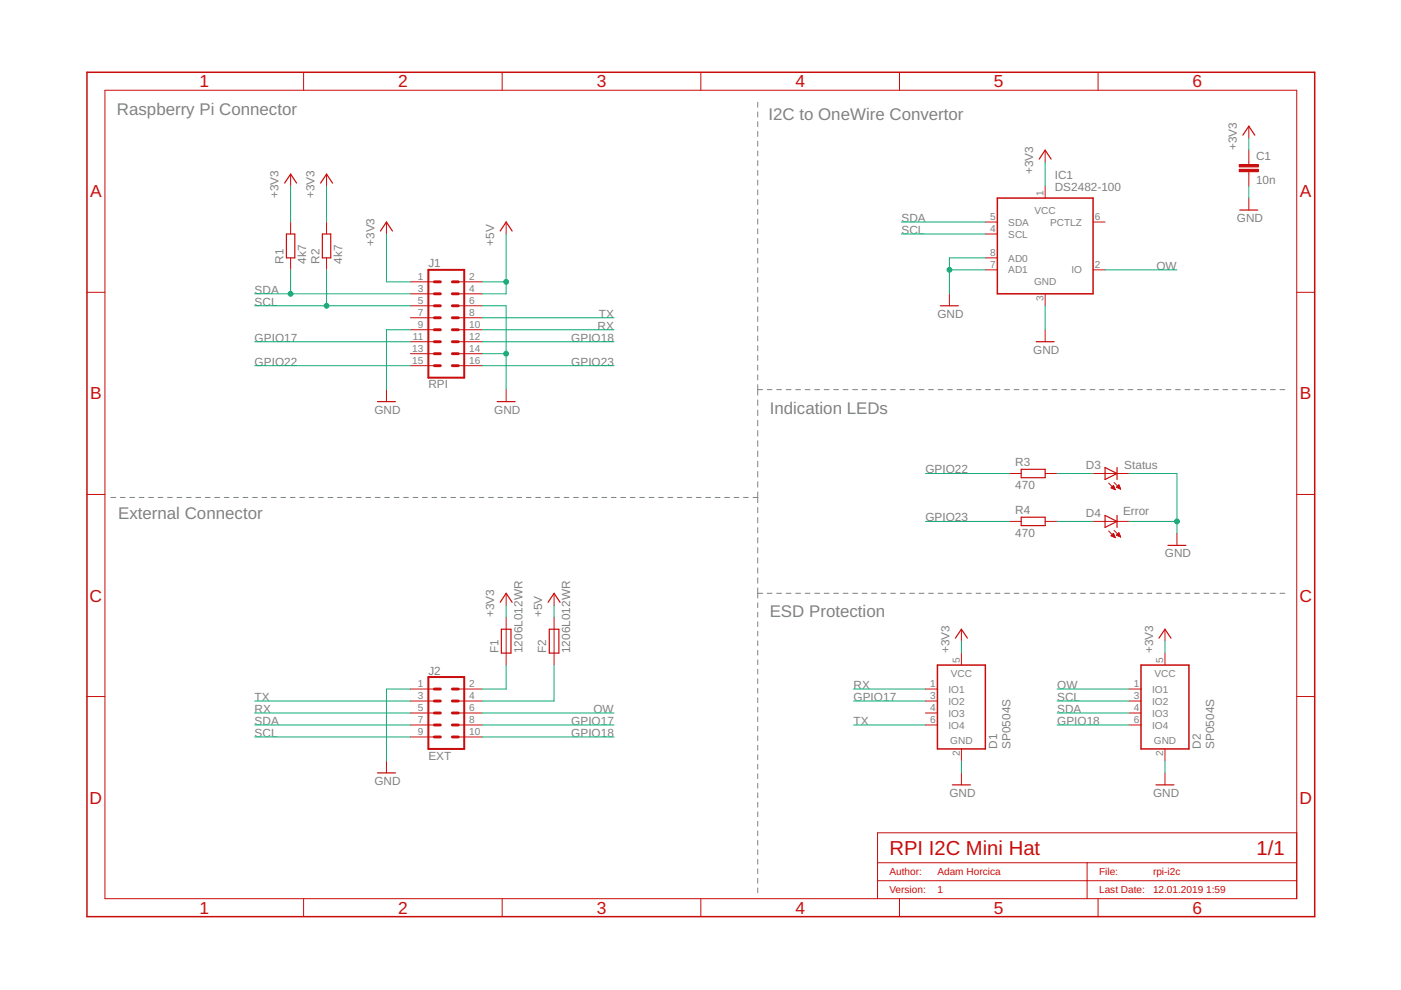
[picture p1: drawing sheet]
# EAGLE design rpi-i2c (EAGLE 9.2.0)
AUTHOR: Adam Horcica; TITLE: RPI I2C Mini Hat; VERSION: 1

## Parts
C1  10n  C-EUC0805  [C0805]
D1  SP0504S  [SOT23-6]
D2  SP0504S  [SOT23-6]
D3  LEDCHIPLED_0805  [CHIPLED_0805]
D4  LEDCHIPLED_0805  [CHIPLED_0805]
F1  1206L012WR  PTC1206L075/13.2WR  [C1206K]
F2  1206L012WR  PTC1206L075/13.2WR  [C1206K]
IC1  DS2482-100  [SO08]
J1  RPI  CONN_08X2I  [2X8-INVERSE]
J2  EXT  CONN_05X2  [30310-5002HB]
R1  4k7  R-EU_R0603  [R0603]
R2  4k7  R-EU_R0603  [R0603]
R3  470  R-EU_R0603  [R0603]
R4  470  R-EU_R0603  [R0603]

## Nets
3V3F: F1.1 J2.2
5V0F: F2.1 J2.4
+3V3: C1.1 D1.5(VCC) D2.5(VCC) F1.2 IC1.1(VCC) J1.1 R1.2 R2.2
+5V: F2.2 J1.2 J1.4
GND: C1.2 D1.2(GND) D2.2(GND) D3.C D4.C IC1.3(GND) IC1.7(AD1) IC1.8(AD0) J1.6 J1.9 J1.14 J2.1
GPIO17: D1.3(IO2) J1.11 J2.8
GPIO18: D2.6(IO4) J1.12 J2.10
GPIO22: J1.15 R3.2
GPIO23: J1.16 R4.2
N$7: D3.A R3.1
N$8: D4.A R4.1
OW: D2.1(IO1) IC1.2(IO) J2.6
RX: D1.1(IO1) J1.10 J2.5
SCL: D2.3(IO2) IC1.4(SCL) J1.5 J2.9 R2.1
SDA: D2.4(IO3) IC1.5(SDA) J1.3 J2.7 R1.1
TX: D1.6(IO4) J1.8 J2.3
Unconnected: D1.4(IO3) IC1.6(PCTLZ) J1.7 J1.13

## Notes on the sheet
- Raspberry Pi Connector | I2C to OneWire Convertor
- Indication LEDs
- Status
- Error
- External Connector
- ESD Protection
